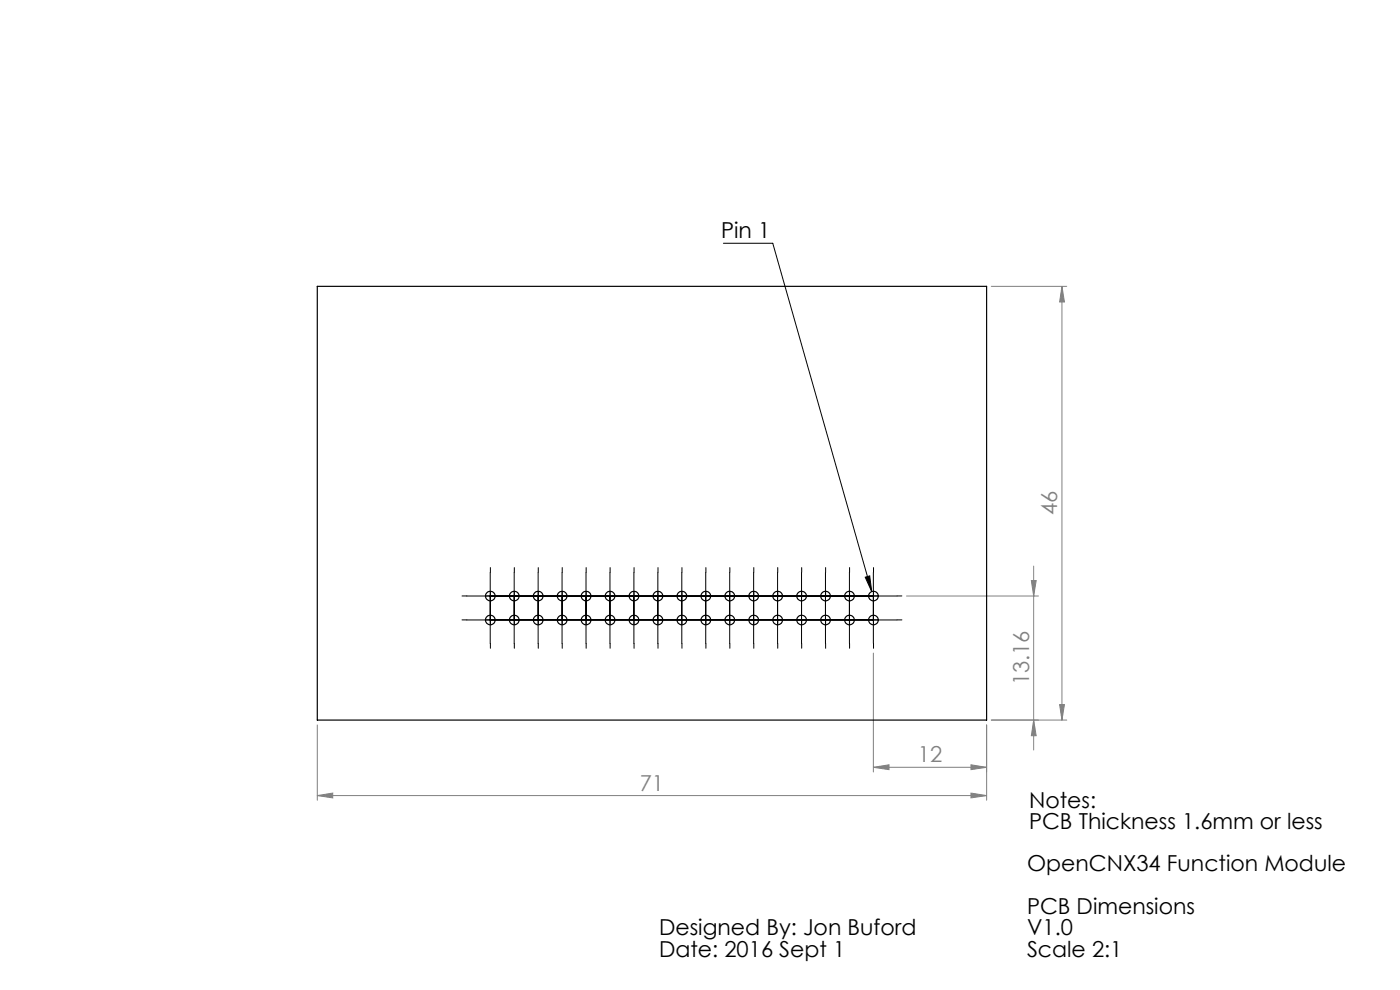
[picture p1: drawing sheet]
<svg xmlns="http://www.w3.org/2000/svg" width="297mm" height="210mm" viewBox="0 0 297 210" stroke-linecap="round" stroke-linejoin="round" font-family="sans-serif">
<g fill="none" stroke="#000" stroke-width=".21">
<path d="M153.5 51.6h10.4l21 73.9M99 131.5h91.3M99 126.4h91.3M104 121.4v15.1M109.1 121.4v15.1M114.2 121.4v15.1M119.2 121.4v15.1M124.3 121.4v15.1M129.4 121.4v15.1M134.5 121.4v15.1M139.6 121.4v15.1M144.6 121.4v15.1"/>
<path d="M149.7 121.4v15.1M154.8 121.4v15.1M159.9 121.4v15.1M165 121.4v15.1M170 121.4v15.1M175.1 121.4v15.1M180.2 121.4v15.1M183.6 122.4l.9-.2 .4 3.3zM185.3 121.4v15.1"/>
</g>
<g fill="none" stroke="#808080" stroke-width=".21">
<path d="M210.3 60.7h16M225.3 60.7l.5 3.4h-1zM225.3 60.7v92M185.3 138.5v25.3M192.3 126.4h28M218.8 123.1h1l-.5 3.3zM219.3 120.1v39M67.3 153.8v15.9M209.3 153.8v15.9M219.3 152.7l.5 3.4h-1zM224.8 149.5h1l-.5 3.2zM226.3 152.7h-16"/>
<path d="M67.3 168.8l3.3-.6v1.1zM67.3 168.8h142M185.3 162.8l3.3-.6v1.1zM185.3 162.8h24M206 162.2l3.3 .6-3.3 .5zM206 168.2l3.3 .6-3.3 .5z"/>
</g>
<g fill="none" stroke="#000" stroke-width=".21" stroke-dasharray="15.2 1.3 1.3 1.3">
<path d="M99 131.5h-1M99 126.4h-1M104 126.5v-1M104 136.5v1M104 121.4v-1M104 131.4v1M104.1 131.5h-1M104.1 126.4h-1M109 131.5h1.1M109 126.4h1.1M109.1 126.5v-1M109.1 136.5v1"/>
<path d="M109.1 121.4v-1M109.1 131.4v1M109.2 131.5h-1M109.2 126.4h-1M114.1 131.5h1M114.1 126.4h1M114.2 126.5v-1M114.2 136.5v1M114.2 121.4v-1M114.2 131.4v1M114.3 131.5h-1M114.3 126.4h-1"/>
<path d="M119.2 131.5h1M119.2 126.4h1M119.3 126.5v-1M119.3 136.5v1M119.3 121.4v-1M119.3 131.4v1M119.4 131.5h-1.1M119.4 126.4h-1.1M124.3 131.5h1M124.3 126.4h1M124.4 126.5v-1M124.4 136.5v1"/>
<path d="M124.4 121.4v-1M124.4 131.4v1M124.4 131.5h-1M124.4 126.4h-1M129.4 131.5h1M129.4 126.4h1M129.4 126.5v-1M129.4 136.5v1M129.4 121.4v-1M129.4 131.4v1M129.5 131.5h-1M129.5 126.4h-1"/>
<path d="M134.4 131.5h1.1M134.4 126.4h1.1M134.5 126.5v-1M134.5 136.5v1M134.5 121.4v-1M134.5 131.4v1M134.6 131.5h-1M134.6 126.4h-1M139.5 131.5h1M139.5 126.4h1M139.6 126.5v-1M139.6 136.5v1"/>
<path d="M139.6 121.4v-1M139.6 131.4v1M139.7 131.5h-1M139.7 126.4h-1M144.6 131.5h1M144.6 126.4h1M144.7 126.5v-1M144.7 136.5v1M144.7 121.4v-1M144.7 131.4v1M144.8 131.5h-1.1M144.8 126.4h-1.1"/>
<path d="M149.7 131.5h1M149.7 126.4h1M149.8 126.5v-1M149.8 136.5v1M149.8 121.4v-1M149.8 131.4v1M149.8 131.5h-1M149.8 126.4h-1M154.8 131.5h1M154.8 126.4h1M154.8 126.5v-1M154.8 136.5v1"/>
<path d="M154.8 121.4v-1M154.8 131.4v1M154.9 131.5h-1M154.9 126.4h-1M159.8 131.5h1.1M159.8 126.4h1.1M159.9 126.5v-1M159.9 136.5v1M159.9 121.4v-1M159.9 131.4v1M160 131.5h-1M160 126.4h-1"/>
<path d="M164.9 131.5h1M164.9 126.4h1M165 126.5v-1M165 136.5v1M165 121.4v-1M165 131.4v1M165.1 131.5h-1M165.1 126.4h-1M170 131.5h1M170 126.4h1M170.1 126.5v-1M170.1 136.5v1"/>
<path d="M170.1 121.4v-1M170.1 131.4v1M170.2 131.5h-1.1M170.2 126.4h-1.1M175.1 131.5h1M175.1 126.4h1M175.2 126.5v-1M175.2 136.5v1M175.2 121.4v-1M175.2 131.4v1M175.2 131.5h-1M175.2 126.4h-1"/>
<path d="M180.2 131.5h1M180.2 126.4h1M180.2 126.5v-1M180.2 136.5v1M180.2 121.4v-1M180.2 131.4v1M180.3 131.5h-1M180.3 126.4h-1M185.2 131.5h1.1M185.2 126.4h1.1M185.3 126.5v-1M185.3 136.5v1"/>
<path d="M185.3 121.4v-1M185.3 131.4v1M190.3 131.5h1M190.3 126.4h1"/>
</g>
<path d="M183.6 122.4l.9-.2 .4 3.3z" fill="#000"/>
<g fill="#808080">
<path d="M206 162.2l3.3 .6-3.3 .5zM185.3 162.8l3.3-.6v1.1z"/>
<path d="M67.3 168.8l3.3-.6v1.1zM206 168.2l3.3 .6-3.3 .5z"/>
<path d="M224.8 149.5h1l-.5 3.2zM225.3 60.7l.5 3.4h-1z"/>
<path d="M218.8 123.1h1l-.5 3.3zM219.3 152.7l.5 3.4h-1z"/>
</g>
<g fill="none" stroke="#000" stroke-width=".25">
<path d="M67.3 60.7h142v92h-142z"/>
<circle cx="104" cy="126.4" r="1.01"/>
<circle cx="104" cy="131.5" r="1.01"/>
<circle cx="109.1" cy="131.5" r="1.01"/>
<circle cx="109.1" cy="126.4" r="1.01"/>
<circle cx="114.2" cy="126.4" r="1.01"/>
<circle cx="114.2" cy="131.5" r="1.01"/>
<circle cx="119.2" cy="131.5" r="1.01"/>
<circle cx="119.2" cy="126.4" r="1.01"/>
<circle cx="124.3" cy="126.4" r="1.01"/>
<circle cx="124.3" cy="131.5" r="1.01"/>
<circle cx="129.4" cy="131.5" r="1.01"/>
<circle cx="129.4" cy="126.4" r="1.01"/>
<circle cx="134.5" cy="126.4" r="1.01"/>
<circle cx="134.5" cy="131.5" r="1.01"/>
<circle cx="139.6" cy="126.4" r="1.01"/>
<circle cx="139.6" cy="131.5" r="1.01"/>
<circle cx="144.6" cy="131.5" r="1.01"/>
<circle cx="144.6" cy="126.4" r="1.01"/>
<circle cx="149.7" cy="126.4" r="1.01"/>
<circle cx="149.7" cy="131.5" r="1.01"/>
<circle cx="154.8" cy="126.4" r="1.01"/>
<circle cx="154.8" cy="131.5" r="1.01"/>
<circle cx="159.9" cy="131.5" r="1.01"/>
<circle cx="159.9" cy="126.4" r="1.01"/>
<circle cx="165" cy="131.5" r="1.01"/>
<circle cx="165" cy="126.4" r="1.01"/>
<circle cx="170" cy="126.4" r="1.01"/>
<circle cx="170" cy="131.5" r="1.01"/>
<circle cx="175.1" cy="131.5" r="1.01"/>
<circle cx="175.1" cy="126.4" r="1.01"/>
<circle cx="180.2" cy="126.4" r="1.01"/>
<circle cx="180.2" cy="131.5" r="1.01"/>
<circle cx="185.3" cy="131.5" r="1.01"/>
<circle cx="185.3" cy="126.4" r="1.01"/>
</g>
<g font-size="4.7">
<text x="153" y="50.6">Pin 1</text>
<text x="218.3" y="171.4">Notes:</text>
<text x="218.3" y="175.9">PCB Thickness 1.6mm or less</text>
<text x="217.9" y="184.9">OpenCNX34 Function Module</text>
<text x="217.9" y="193.9">PCB Dimensions</text>
<text x="139.8" y="198.4">Designed By: Jon Buford</text>
<text x="139.8" y="203">Date: 2016 Sept 1</text>
<text x="217.9" y="198.4">V1.0</text>
<text x="217.9" y="203">Scale 2:1</text>
</g>
<g font-size="4.7" fill="#808080">
<text x="224.3" y="109.3" transform="rotate(-90 224.3 109.3)">46</text>
<text x="218.3" y="145.4" transform="rotate(-90 218.3 145.4)">13.16</text>
<text x="194.7" y="161.7">12</text>
<text x="135.7" y="167.7">71</text>
</g>
</svg>
